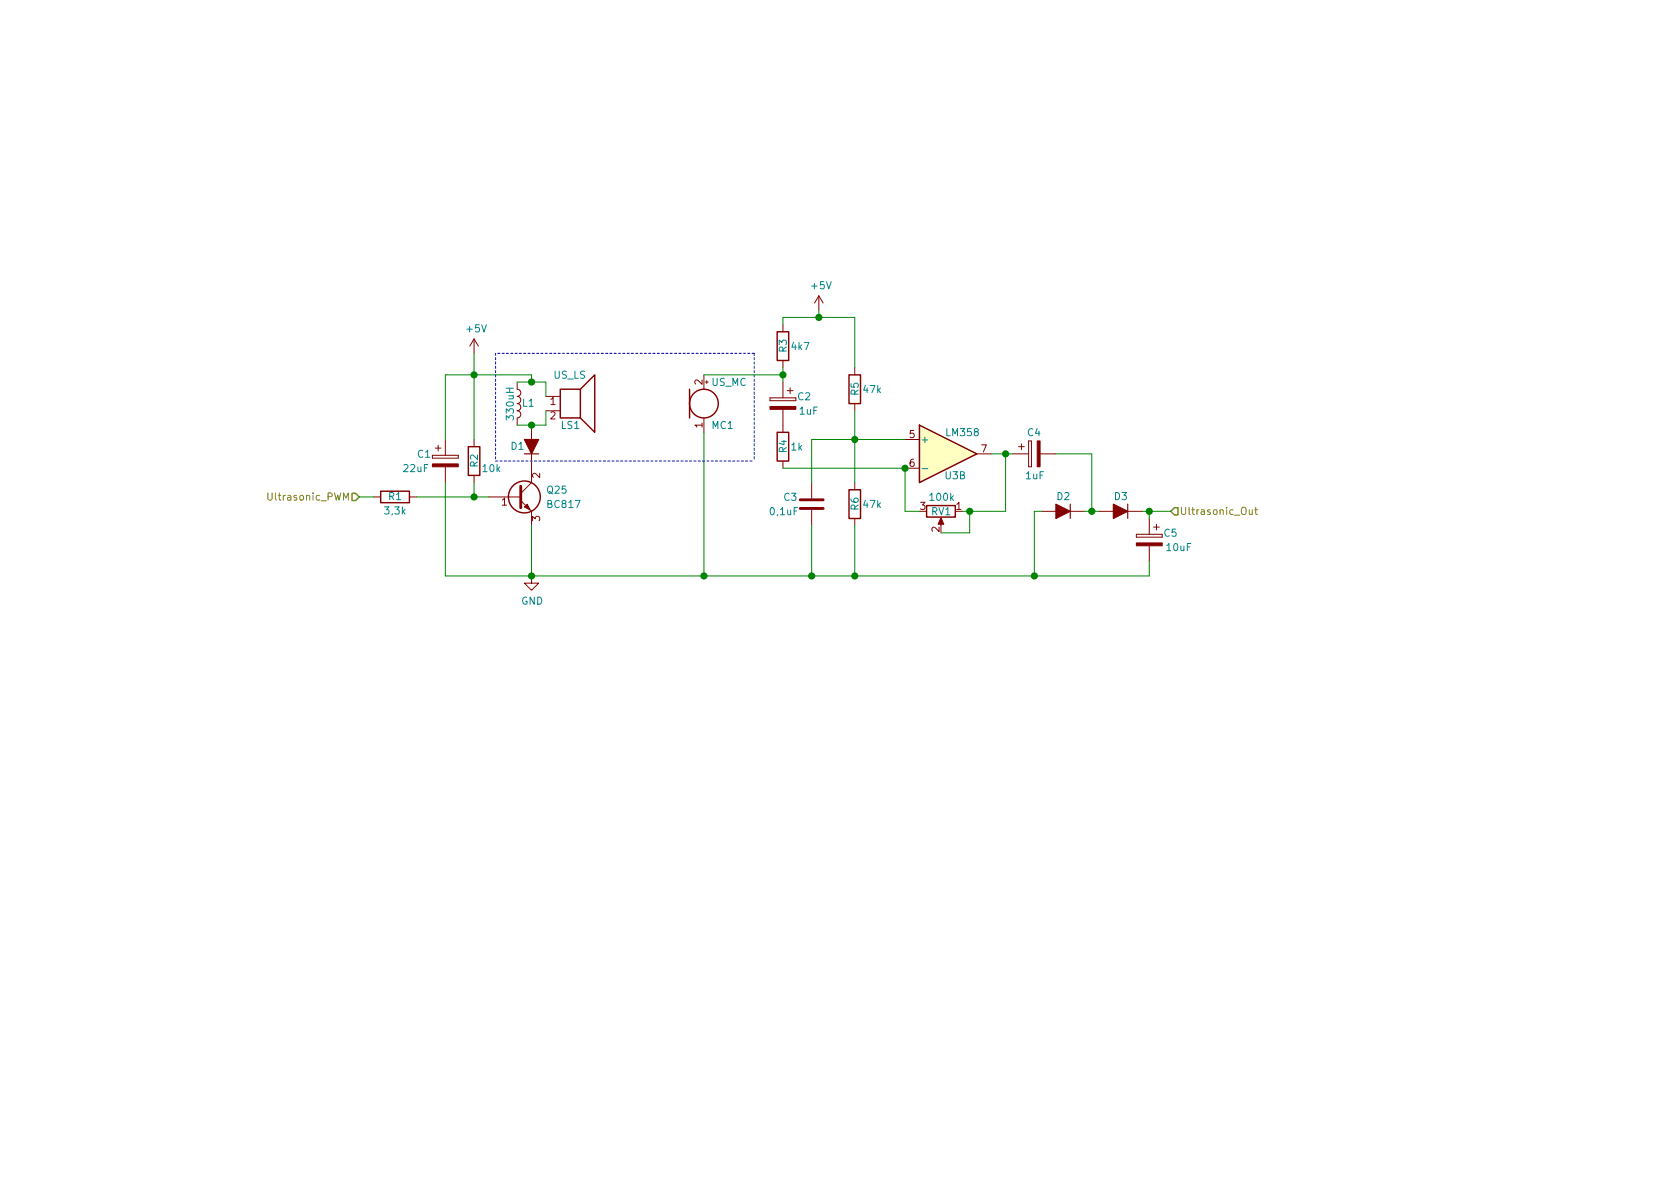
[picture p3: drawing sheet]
<svg xmlns="http://www.w3.org/2000/svg" width="297mm" height="210mm" viewBox="0 0 297 210" stroke-linecap="round" stroke-linejoin="round" font-family="sans-serif">
<g fill="none" stroke="#840000" stroke-width=".25">
<path d="M137.4 58.7h2v5h-2zM82.8 79h2v5.1h-2zM99.1 68.8h3.5v5.1h-3.5zM102.6 68.8l2.6-2.5v10.1l-2.6-2.5M121.9 68.8v5.1M137.4 76.4h2v5.1h-2zM150.1 66.3h2v5.1h-2zM162.6 75.2l10.1 5.1-10.1 5zM67.3 86.9h5.1v2h-5.1zM150.1 86.6h2v5.1h-2zM163.8 89.4h5.1v2h-5.1z"/>
<circle cx="124.5" cy="71.4" r="2.54"/>
<circle cx="92.7" cy="87.9" r="2.82"/>
</g>
<g fill="none" stroke="#840000" stroke-width=".18">
<path d="M83.8 59.9v2.6M83.8 59.9l-.7 1.3M83.8 59.9l.8 1.3M138.4 57.4v1.3M144.8 52.3l-.8 1.3M144.8 52.3v2.6M144.8 52.3l.7 1.3M77 79.2h1M77.5 78.7v1.1M78.7 77.7v2.8M83.8 77.7v1.3M91.4 67.6v1.2a.63 .63 0 0 1 .7 .7 .63 .63 0 0 1-.7 .6 .63 .63 0 0 1 .7 .6 .63 .63 0 0 1-.7 .7 .63 .63 0 0 1 .7 .6 .63 .63 0 0 1-.7 .6 .63 .63 0 0 1 .7 .7 .63 .63 0 0 1-.7 .6v1.3"/>
<path d="M94 75.2v10.1l-1.9 1.9M96.5 70.1h2.6M96.5 72.6h2.6M124.5 66.3v2.5M124.5 73.9v2.5M124.7 67.6h.5M125 67.3v.5M136.1 70.9h4.6zM136.1 70.4h4.6zM136.1 70.4v.5zM138.4 63.7v1.3M138.4 67.6v2.8"/>
<path d="M138.4 72.4v4M139.2 69.1h1M139.7 68.6v1M151.1 65v1.3M151.1 71.4v1.2M160 77.7h2.6M180.1 79h1M180.6 78.5v1M181.9 78h.5zM181.9 78v4.5zM182.4 78v4.5zM66 87.9h1.3"/>
<path d="M72.4 87.9h1.3M76.5 80.5v.5zM76.5 81h4.5zM76.5 80.5h4.5zM78.7 82.5v2.8M81 80.5v.5zM83.8 84.1v1.2M86.4 87.9h5.7M92.1 88.5l1.9 1.9v2.6M138.4 81.5v1.3M143.5 85.3v2.8M143.5 90.2v2.8"/>
<path d="M151.1 85.3v1.3M151.1 91.7v1.3M160 82.8h2.6M166.4 91.9v1.1M172.7 80.3h2.6M179.1 80.3h2.8M181.9 82.5h.5zM183.9 80.3h2.8M184.1 90.4h7.7M194.3 90.4h7.6M200.9 95h4.6zM200.9 94.5h4.6z"/>
<path d="M200.9 94.5v.5zM203.2 91.7v2.8M203.2 96.5v2.8M204 93.2h1M204.5 92.7v1M94 101.8v1.3h1.2l-1.2 1.3-1.3-1.3h1.3"/>
</g>
<path d="M92.1 86v3.8M141.5 89.9h4M141.5 88.4h4" fill="none" stroke="#840000" stroke-width=".51"/>
<g fill="#840000" stroke="#840000" stroke-width=".18">
<path d="M92.7 89.7l.5-.6 .5 1.1z"/>
<path d="M76.5 82h4.5v.5h-4.5z"/>
<path d="M136.1 71.9h4.6v.5h-4.6z"/>
<path d="M166.4 91.6l.5 1.1h-1z"/>
<path d="M183.4 78h.5v4.5h-.5z"/>
<path d="M200.9 96h4.6v.5h-4.6z"/>
</g>
<path d="M92.7 80.3h2.5M189.2 89.1v2.6M199.4 89.1v2.6" fill="none" stroke="#840000" stroke-width=".2"/>
<g fill="#840000" stroke="#840000" stroke-width=".2">
<path d="M92.7 77.7h2.5l-1.2 2.6z"/>
<path d="M186.7 89.1l2.5 1.3-2.5 1.3z"/>
<path d="M196.8 89.1l2.6 1.3-2.6 1.3z"/>
</g>
<g fill="none" stroke="#008400" stroke-width=".18">
<path d="M138.4 57.4v-1.3h12.7v8.9M144.8 54.9v1.2M83.8 62.5v15.2M91.4 67.6h5.1v2.5M94 67.6v-1.3h-15.3v11.4M96.5 72.6v2.6h-5.1M124.5 76.4v25.4M124.5 66.3h13.9M138.4 65v2.6M151.1 72.6v12.7M160 77.7h-16.5v7.6M63.5 87.9h2.5"/>
<path d="M73.7 87.9h12.7M78.7 85.3v16.5h124.5v-2.5M83.8 85.3v2.6M94 93v8.8M138.4 82.8h21.6v7.6h2.6M143.5 93v8.8M151.1 93v8.8M171.4 90.4v3.8h-5M175.3 80.3h3.8M177.8 80.3v10.1h-7.6M184.1 90.4h-1.2v11.4M186.7 80.3h6.3v10.1"/>
<path d="M191.8 90.4h2.5M201.9 90.4h5.1M203.2 90.4v1.3"/>
</g>
<g fill="#008400" stroke="#008400" stroke-width=".25">
<circle cx="94" cy="75.2" r=".51"/>
<circle cx="94" cy="101.8" r=".51"/>
<circle cx="94" cy="67.6" r=".51"/>
<circle cx="83.8" cy="66.3" r=".51"/>
<circle cx="83.8" cy="87.9" r=".51"/>
<circle cx="138.4" cy="66.3" r=".51"/>
<circle cx="160" cy="82.8" r=".51"/>
<circle cx="177.8" cy="80.3" r=".51"/>
<circle cx="124.5" cy="101.8" r=".51"/>
<circle cx="143.5" cy="101.8" r=".51"/>
<circle cx="151.1" cy="77.7" r=".51"/>
<circle cx="144.8" cy="56.1" r=".51"/>
<circle cx="151.1" cy="101.8" r=".51"/>
<circle cx="182.9" cy="101.8" r=".51"/>
<circle cx="203.2" cy="90.4" r=".51"/>
<circle cx="171.5" cy="90.4" r=".51"/>
<circle cx="193" cy="90.4" r=".51"/>
</g>
<path d="M87.6 62.5v19M133.3 62.5h-45.7M133.3 62.5v19M87.6 81.5h45.7" fill="none" stroke="#0000c2" stroke-width=".18" stroke-dasharray=".4 .4"/>
<path d="M162.6 75.2l10.1 5.1-10.1 5z" fill="#ffffc2" stroke="#ffffc2" stroke-width=".18"/>
<path d="M163 82.9h1" fill="none" stroke="#008484" stroke-width=".18"/>
<path d="M47.4 87.2v1l.2 .2h.4l.1-.2v-1M220.9 90.1v.8l.3 .1 .2-.1M221.4 90.1v.9M221.8 90.1h.5M222 89.7v1.1l.3 .2" fill="none" stroke="#848400" stroke-width=".18"/>
<path d="M62.2 87.2h.7l.6 .7-.6 .6h-.7zM207.6 89.8h.7v1.3h-.7l-.6-.7z" fill="none" stroke="#848400" stroke-width=".25"/>
<g font-size="1.8" fill="#008484">
<text x="143.6" y="51.1">+5V</text>
<text x="82.6" y="58.8">+5V</text>
<text x="139.1" y="62.3" transform="rotate(-90 139.1 62.3)">R3</text>
<text x="140" y="61.9">4k7</text>
<text x="92.4" y="71.9">L1</text>
<text x="97.9" y="67">US_LS</text>
<text x="125.8" y="68.2">US_MC</text>
<text x="141.1" y="70.8">C2</text>
<text x="151.8" y="69.9" transform="rotate(-90 151.8 69.9)">R5</text>
<text x="152.7" y="69.5">47k</text>
<text x="90.9" y="74.1" transform="rotate(-90 90.9 74.1)">330uH</text>
<text x="99.2" y="75.9">LS1</text>
<text x="125.9" y="75.9">MC1</text>
<text x="141.4" y="73.3">1uF</text>
<text x="167.4" y="77.1">LM358</text>
<text x="181.7" y="77.1">C4</text>
<text x="71.5" y="83.5">22uF</text>
<text x="73.9" y="80.9">C1</text>
<text x="84.5" y="82.6" transform="rotate(-90 84.5 82.6)">R2</text>
<text x="85.4" y="83.5">10k</text>
<text x="90.4" y="79.5">D1</text>
<text x="139.1" y="80.1" transform="rotate(-90 139.1 80.1)">R4</text>
<text x="139.9" y="79.7">1k</text>
<text x="162.7" y="78.4">+</text>
<text x="68.7" y="88.4">R1</text>
<text x="96.8" y="87.3">Q25</text>
<text x="96.9" y="89.8">BC817</text>
<text x="138.6" y="88.6">C3</text>
<text x="152.7" y="89.8">47k</text>
<text x="164.5" y="88.6">100k</text>
<text x="167.2" y="84.8">U3B</text>
<text x="181.4" y="84.8">1uF</text>
<text x="186.9" y="88.4">D2</text>
<text x="197.1" y="88.4">D3</text>
<text x="68.1" y="91">3,3k</text>
<text x="136.3" y="91.1">0,1uF</text>
<text x="151.8" y="90.2" transform="rotate(-90 151.8 90.2)">R6</text>
<text x="164.7" y="91.1">RV1</text>
<text x="205.8" y="94.9">C5</text>
<text x="206.3" y="97.5">10uF</text>
<text x="92.2" y="106.9">GND</text>
</g>
<g font-size="1.8" fill="#840000">
<text x="97.3" y="71.6">1</text>
<text x="124.2" y="68" transform="rotate(-90 124.2 68)">2</text>
<text x="97.3" y="74.2">2</text>
<text x="124.2" y="75.7" transform="rotate(-90 124.2 75.7)">1</text>
<text x="160.8" y="77.5">5</text>
<text x="160.8" y="82.5">6</text>
<text x="173.5" y="80">7</text>
<text x="88.7" y="89.4">1</text>
<text x="95.5" y="84.6" transform="rotate(-90 95.5 84.6)">2</text>
<text x="95.5" y="92.2" transform="rotate(-90 95.5 92.2)">3</text>
<text x="162.7" y="90.2">3</text>
<text x="166.1" y="94.1" transform="rotate(-90 166.1 94.1)">2</text>
<text x="169.1" y="90.2">1</text>
</g>
<g font-size="1.8" fill="#848400">
<text x="48" y="88.5">Ultrasonic_PWM</text>
<text x="208.5" y="91.1">Ultrasonic_Out</text>
</g>
</svg>
